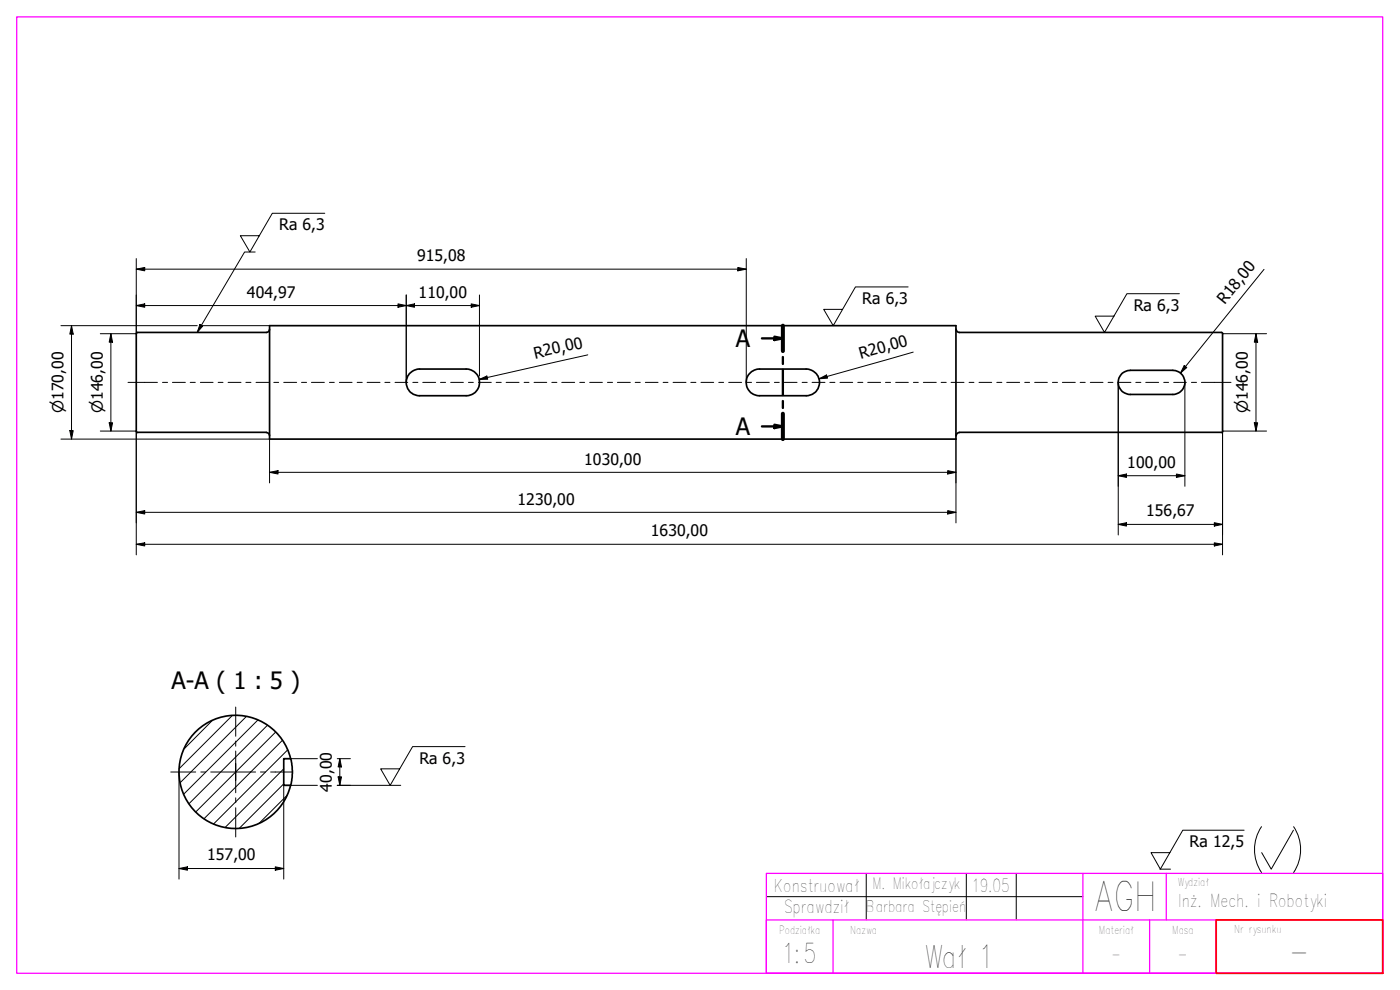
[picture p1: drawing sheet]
<svg xmlns="http://www.w3.org/2000/svg" width="420mm" height="297mm" viewBox="0 0 420 297" stroke-linecap="round" stroke-linejoin="round" font-family="sans-serif">
<!-- layer: Kreskowanie (ISO) -->
<path d="M63.8 216.1l-8.5 8.5M69.7 214.7l-15.9 15.9M73.9 215l-19.8 19.8M77.4 216l-22.3 22.3M80.3 217.6l-23.6 23.6M82.7 219.6l-24 24M84.8 222.1l-23.6 23.6M85.2 235.2l-13.4 13.4M85.2 230.7l-17.6 17.6M86.2 238.6l-8.5 8.5M86.4 225l-22.3 22.3" fill="none" stroke="#000" stroke-width=".3"/>
<!-- layer: Widoczne (ISO) -->
<g fill="none" stroke="#000" stroke-width=".51">
<path d="M79.9 99.7l-38.8 .1-.2 .4v29.1l.4 .5M80.9 98.8a.98 .98 0 0 1-1 .9M80.9 97.7h206v34h-206zM287 98.8a.98 .98 0 0 0 .9 .9M287.9 99.7h78.6M366.6 99.7l.4 .5M123.1 111.9a4.2 4.2 0 0 1 2.8-1.2h14a4 4 0 0 1 4 4 4 4 0 0 1-4 4h-14a4 4 0 0 1-3.7-2.4 4 4 0 0 1 .9-4.4zM225.1 111.9a3.9 3.9 0 0 1 2.9-1.2h13.9a4 4 0 0 1 4 4 4 4 0 0 1-4 4h-13.9a4 4 0 0 1-3.8-2.4 4 4 0 0 1 .9-4.4zM336.6 112.2a4.2 4.2 0 0 1 2.6-1.1h12.8a3.6 3.6 0 0 1 3.6 3.6 3.6 3.6 0 0 1-3.6 3.6h-12.8a3.6 3.6 0 0 1-3.3-2.2 3.6 3.6 0 0 1 .7-3.9zM366.9 100.1v29.2M41.3 129.7h38.6M79.9 129.8a.98 .98 0 0 1 1 1"/>
<path d="M287.9 129.7h78.6M287.9 129.8a.98 .98 0 0 0-.9 1M367 129.4l-.4 .4M85.2 227.6h2l.1 .4a15.6 15.6 0 0 1-.1 7.6h-2zM87.2 227.6a17 17 0 0 0-26.1-10 17 17 0 0 0 0 28 17 17 0 0 0 26.1-10"/>
</g>
<!-- layer: Linia przekroju (ISO) -->
<path d="M234.9 97.7v7.6M228.7 101.5h6.2M232.4 101l2.5 .5-2.5 .5zM234.9 107.1v2.1M234.9 110.9v7.6M228.7 127.9h6.2M232.4 127.4l2.5 .5-2.5 .5zM234.9 120.3v2.1M234.9 124.1v7.6" fill="none" stroke="#000" stroke-width=".7"/>
<path d="M234.9 97.7v7.6M234.9 124.1v7.6" fill="none" stroke="#000" stroke-width="1.2"/>
<path d="M232.4 101l2.5 .5-2.5 .5zM232.4 127.4l2.5 .5-2.5 .5z" fill="#000"/>
<!-- layer: ramki -->
<path d="M5 5.1h410v286.9h-410zM230 262.1h185v29.9h-185zM250 276v16M325 262.1v29.9M345 276v16M350 262.1v13.9M365 276v16M230 292v-16h185v16M230 292h185" fill="none" stroke="#f0f" stroke-width=".38"/>
<!-- layer: tabelka 2 -->
<path d="M230 269h95M260 262.1v13.9M290 262.1v13.9M305 262.1v13.9" fill="none" stroke="#000" stroke-width=".3"/>
<!-- layer: kontury -->
<path d="M365 276h50v16h-50z" fill="none" stroke="#f00" stroke-width=".51"/>
<g fill="none" stroke="#000" stroke-width=".3">
<path d="M38.4 114.7h8.8M48.8 114.7h1.5M51.8 114.7h3.8M57.1 114.7h1.5M60.1 114.7h3.8M65.5 114.7h1.4M68.5 114.7h3.8M73.8 114.7h1.5M76.8 114.7h3.8M82.2 114.7h1.4M85.2 114.7h3.8M90.5 114.7h1.5"/>
<path d="M93.5 114.7h3.8M98.9 114.7h1.4M101.9 114.7h3.8M107.2 114.7h1.5M110.2 114.7h3.8M115.5 114.7h1.5M118.6 114.7h3.8M123.9 114.7h1.5M126.9 114.7h3.8M132.2 114.7h1.5M135.3 114.7h3.8M140.6 114.7h1.4"/>
<path d="M143.6 114.7h3.8M148.9 114.7h1.5M151.9 114.7h3.9M157.3 114.7h1.4M160.3 114.7h3.8M165.6 114.7h1.5M168.6 114.7h3.9M174 114.7h1.5M177 114.7h3.8M182.3 114.7h1.5M185.3 114.7h3.9M190.6 114.7h1.6"/>
<path d="M193.7 114.7h3.8M199 114.7h1.5M202 114.7h3.9M207.3 114.7h1.6M210.4 114.7h3.8M215.7 114.7h1.5M218.7 114.7h3.9M224 114.7h1.6M227 114.7h3.9M232.4 114.7h1.5M235.4 114.7h3.8M240.7 114.7h1.6"/>
<path d="M243.7 114.7h3.9M249 114.7h1.6M252.1 114.7h3.8M257.4 114.7h1.6M260.4 114.7h3.9M265.7 114.7h1.6M268.8 114.7h3.8M274.1 114.7h1.5M277.1 114.7h3.9M282.4 114.7h1.6M285.4 114.7h3.9M290.8 114.7h1.5"/>
<path d="M293.8 114.7h3.8M299.1 114.7h1.6M302.1 114.7h3.9M307.5 114.7h1.5M310.5 114.7h3.8M315.8 114.7h1.6M318.8 114.7h3.9M324.2 114.7h1.5M327.2 114.7h3.8M332.5 114.7h1.5M335.5 114.7h3.9M340.9 114.7h1.5"/>
<path d="M343.9 114.7h3.8M349.2 114.7h1.5M352.2 114.7h3.8M357.6 114.7h1.5M360.6 114.7h8.8M51.2 231.6h7.5M60.3 231.6h1.4M63.2 231.6h13.5M78.2 231.6h1.5M81.2 231.6h6.4"/>
</g>
<path d="M70.7 212.1v8.8M70.7 234.1v-2.5v6.3M70.7 225.3v6.3v-2.5M70.7 222.4v1.5M70.7 239.4v1.4M70.7 242.4v8.7" fill="none" stroke="#000" stroke-width=".3"/>
<!-- layer: Wymiar (ISO) -->
<g fill="none" stroke="#000" stroke-width=".3">
<path d="M40.9 77.6v22.5h-10.8M224 77.6v37.1M18.3 97.7h40.9M21.5 97.7l.5 2.6h-1zM21.5 97.7v34M40.9 91.7l2.5-.5v1zM40.9 80.8l2.5-.6v1.1zM40.9 91.7h103M40.9 80.8h183.1M60.5 97.7h20.4M119.4 91.2l2.5 .5-2.5 .5zM121.9 91.7l2.5-.5v1z"/>
<path d="M121.9 88.5v26.2M141.4 91.2l2.5 .5-2.5 .5zM143.9 88.5v24.3M221.4 80.2l2.6 .6-2.6 .5zM379.3 80.8l-25 31.1M33.3 100.1l.5 2.6h-1zM33.3 100.1v29.2M143.8 113.8l2.3-1 .3 1zM143.9 113.8v.9M176.4 106.5l-32.6 7.3M245.8 113.7l2.2-1.2 .3 1zM274.1 105.6l-28.3 8.1"/>
<path d="M335.6 114.9v45.6M355.4 109.7l.8 .6-1.9 1.6zM355.6 114.9v31M366.9 100.1h13.2M376.9 100.1l.5 2.6h-1zM376.9 100.1v29.2M18.3 131.7h62.6v13.2M21 129.2h1l-.5 2.5zM30.1 129.3h10.8v37.2M32.8 126.9h1l-.5 2.4zM286.9 131.7v25.2M376.4 126.9h1l-.5 2.4z"/>
<path d="M380.1 129.3h-13.2v37.2M40.9 153.7l2.5-.5v1zM40.9 153.7h246M80.9 141.7l2.5-.5v1zM80.9 141.7h206M284.4 141.2l2.5 .5-2.5 .5zM284.4 153.2l2.5 .5-2.5 .5zM335.6 142.7l2.5-.5v1zM335.6 157.3l2.5-.5v1zM335.6 142.7h20M335.6 157.3h31.3M353.1 142.2l2.5 .5-2.5 .5z"/>
<path d="M364.4 156.8l2.5 .5-2.5 .5zM40.9 163.3l2.5-.4v.9zM40.9 163.3h326M364.4 162.9l2.5 .4-2.5 .5zM53.7 231.7v32.1M85.2 227.6h10M95.2 235.6h-10v28.2M101.2 227.6h4M101.2 235.6h4M101.5 233.1h1l-.5 2.5zM102 227.6l.5 2.5h-1zM102 227.6v8"/>
<path d="M53.7 260.6l2.6-.5v1zM53.7 260.6h31.5M82.6 260.1l2.6 .5-2.6 .5z"/>
</g>
<g fill="#000">
<path d="M40.9 91.7l2.5-.5v1zM40.9 80.8l2.5-.6v1.1zM119.4 91.2l2.5 .5-2.5 .5zM121.9 91.7l2.5-.5v1zM141.4 91.2l2.5 .5-2.5 .5zM221.4 80.2l2.6 .6-2.6 .5zM21.5 97.7l.5 2.6h-1zM33.3 100.1l.5 2.6h-1zM143.8 113.8l2.3-1 .3 1zM245.8 113.7l2.2-1.2 .3 1zM355.4 109.7l.8 .6-1.9 1.6zM376.9 100.1l.5 2.6h-1z"/>
<path d="M21 129.2h1l-.5 2.5zM32.8 126.9h1l-.5 2.4zM376.4 126.9h1l-.5 2.4zM40.9 153.7l2.5-.5v1zM80.9 141.7l2.5-.5v1zM284.4 141.2l2.5 .5-2.5 .5zM284.4 153.2l2.5 .5-2.5 .5zM335.6 142.7l2.5-.5v1zM335.6 157.3l2.5-.5v1zM353.1 142.2l2.5 .5-2.5 .5zM364.4 156.8l2.5 .5-2.5 .5zM40.9 163.3l2.5-.4v.9z"/>
<path d="M364.4 162.9l2.5 .4-2.5 .5zM101.5 233.1h1l-.5 2.5zM102 227.6l.5 2.5h-1zM53.7 260.6l2.6-.5v1zM82.6 260.1l2.6 .5-2.6 .5z"/>
</g>
<!-- layer: Symbol (ISO) -->
<path d="M76.6 75.6h-3.2l-14.2 24.1M97.5 64h-15.8l-6.7 11.6-2.9-4.9h5.8M60 97.3l.8 .5-1.6 1.9zM272.5 86.1h-15.8l-6.6 11.6-2.9-4.9h5.7M353.9 88.1h-15.7l-6.7 11.6-2.8-4.8h5.6M101.2 235.6h19.1M139.6 224h-15.8l-6.7 11.6-2.9-4.9h5.8M373.4 249.1h-18.4l-6.8 11.7-2.8-5h5.7M378.6 248a12.3 12.3 0 0 0 0 13.8M388.2 249.1l-6.7 11.7-2.8-5M388.2 248a12.3 12.3 0 0 1 0 13.8M348.1 260.8h3.2" fill="none" stroke="#000" stroke-width=".3"/>
<path d="M60 97.3l.8 .5-1.6 1.9z" fill="#000"/>
<text font-size="12.1" x="327.7" y="273.5">AGH</text>
<g font-size="9.4">
<text x="277.2" y="290.5">Wał 1</text>
<text x="387" y="289">-</text>
</g>
<text font-size="8.1" x="235.1" y="289">1:5</text>
<g font-size="7.2">
<text x="220.8" y="104.2">A</text>
<text x="220.8" y="130.5">A</text>
<text x="51.5" y="206.7">A-A ( 1 : 5 )</text>
</g>
<g font-size="5.3">
<text x="232.2" y="267.5">Konstruował</text>
<text x="291.8" y="267.5">19.05</text>
<text x="235.2" y="273.9">Sprawdził</text>
<text x="353.6" y="272.1">Inż. Mech. i Robotyki</text>
</g>
<g font-size="4.8">
<text x="83.8" y="69.1">Ra 6,3</text>
<text x="125.2" y="78.3">915,08</text>
<text x="74.1" y="89.3">404,97</text>
<text x="125.6" y="89.3">110,00</text>
<text x="258.8" y="91.2">Ra 6,3</text>
<text x="340.2" y="93.2">Ra 6,3</text>
<text x="367.6" y="91.6" transform="rotate(-51 367.6 91.6)">R18,00</text>
<text x="160.6" y="107.6" transform="rotate(-13 160.6 107.6)">R20,00</text>
<text x="258.3" y="107.6" transform="rotate(-16 258.3 107.6)">R20,00</text>
<text x="175.3" y="139.4">1030,00</text>
<text x="338.3" y="140.3">100,00</text>
<text x="155.3" y="151.4">1230,00</text>
<text x="344" y="154.9">156,67</text>
<text x="195.3" y="161">1630,00</text>
<text x="125.9" y="229.1">Ra 6,3</text>
<text x="99.6" y="237.6" transform="rotate(-90 99.6 237.6)">40,00</text>
<text x="357" y="254.2">Ra 12,5</text>
<text x="62.2" y="258.2">157,00</text>
</g>
<g font-size="4.7">
<text x="261.8" y="266.7">M. Mikołajczyk</text>
<text x="260" y="273.7">Barbara Stępień</text>
<text x="353.5" y="288">-</text>
<text x="333.6" y="288">-</text>
</g>
<g font-size="4.6">
<text x="19" y="124" transform="rotate(-90 19 124)">⌀170,00</text>
<text x="30.9" y="124" transform="rotate(-90 30.9 124)">⌀146,00</text>
<text x="374.5" y="124" transform="rotate(-90 374.5 124)">⌀146,00</text>
</g>
<g font-size="3.3">
<text x="353.4" y="265.9">Wydział</text>
<text x="233.8" y="280.3">Podziałka</text>
<text x="255.1" y="280.3">Nazwa</text>
<text x="329.8" y="280.3">Materiał</text>
<text x="351.8" y="280.3">Masa</text>
<text x="370.4" y="279.8">Nr rysunku</text>
</g>
</svg>
